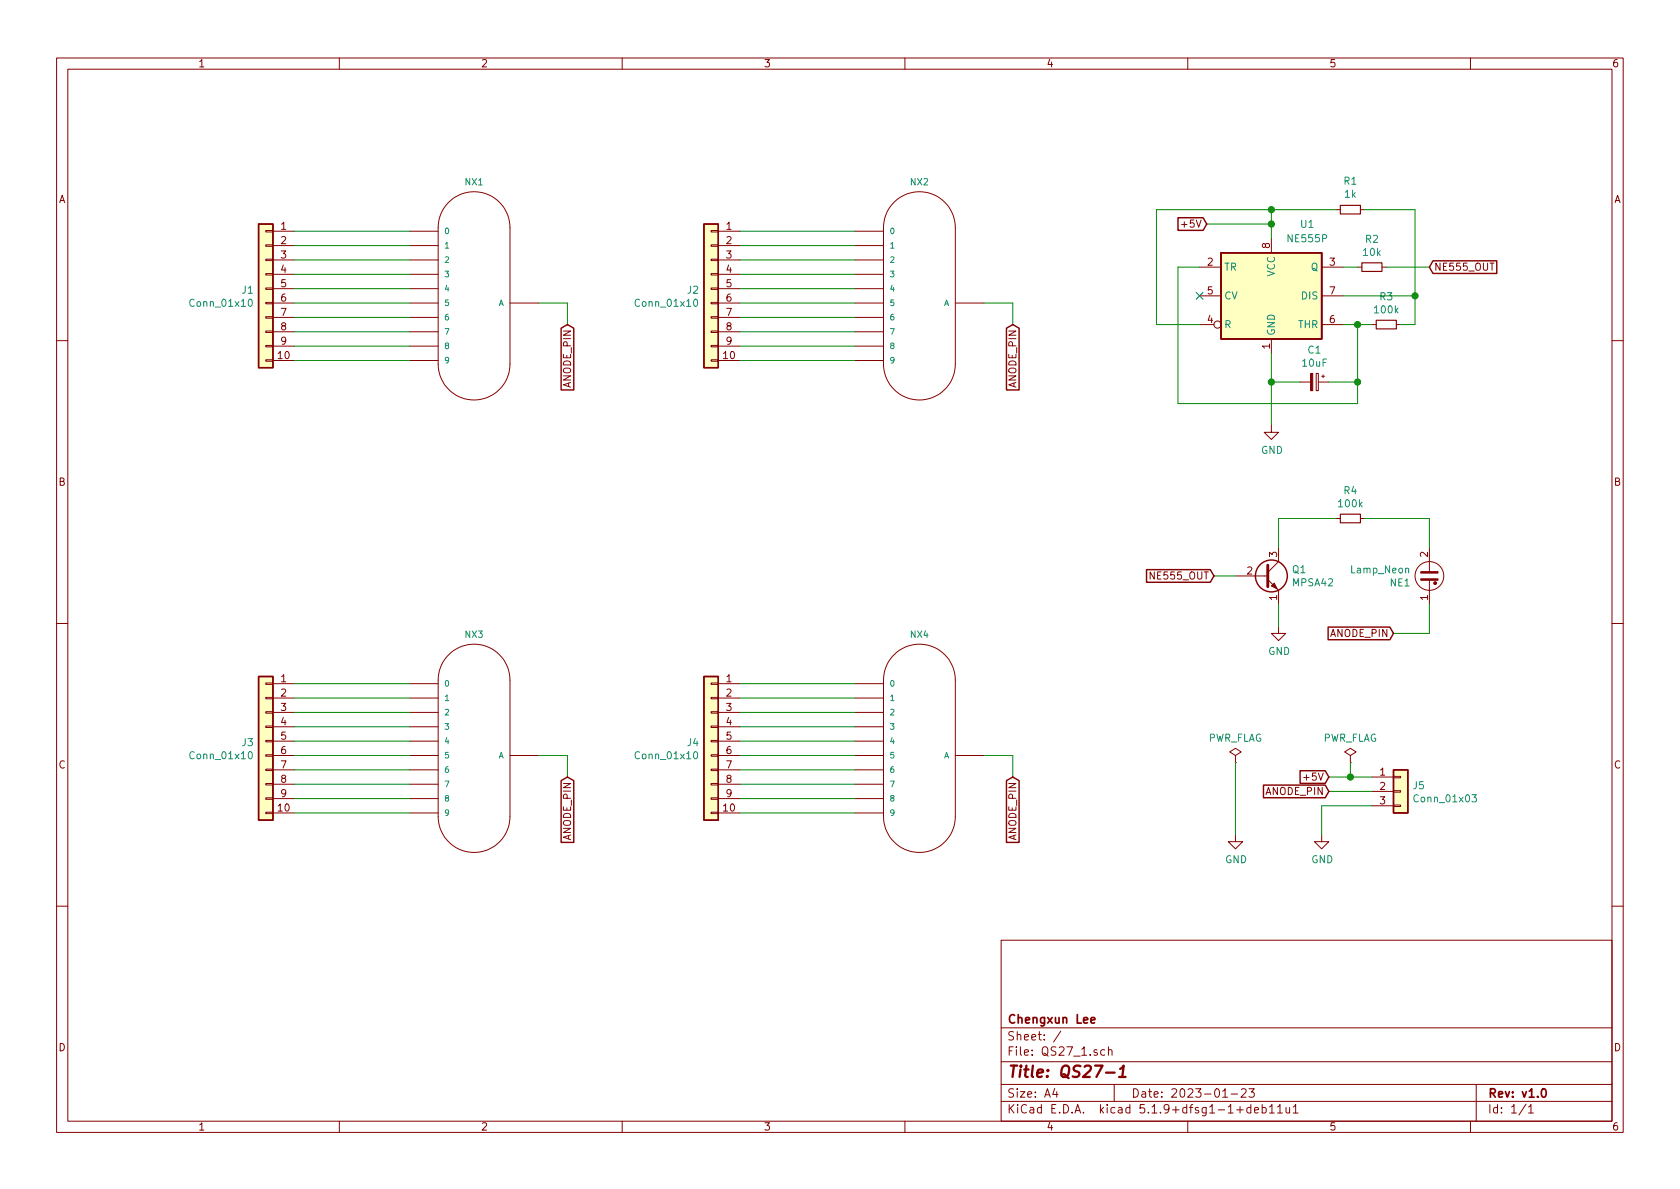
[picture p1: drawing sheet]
EESchema Schematic File Version 4
EELAYER 30 0
EELAYER END
$Descr A4 11693 8268
encoding utf-8
Sheet 1 1
Title "QS27-1"
Date "2023-01-23"
Rev "v1.0"
Comp "Chengxun Lee"
Comment1 ""
Comment2 ""
Comment3 ""
Comment4 ""
$EndDescr
$Comp
L Nixie_Clock:QS27-1 NX1
U 1 1
P 3350 2100
F 0 "NX1" H 3300 2945 45  0000 C CNN
F 1 "QS27-1" H 3600 2000 45  0001 L BNN
F 2 "Nixie_Clock:QS27-1" H 3380 2250 20  0001 C CNN
F 3 "" H 3350 2100 50  0001 C CNN
	1    3350 2100
	1    0    0    -1  
$EndComp
$Comp
L Nixie_Clock:QS27-1 NX3
U 1 1
P 3350 5250
F 0 "NX3" H 3300 6095 45  0000 C CNN
F 1 "QS27-1" H 3600 5150 45  0001 L BNN
F 2 "Nixie_Clock:QS27-1" H 3380 5400 20  0001 C CNN
F 3 "" H 3350 5250 50  0001 C CNN
	1    3350 5250
	1    0    0    -1  
$EndComp
$Comp
L Nixie_Clock:QS27-1 NX2
U 1 1
P 6450 2100
F 0 "NX2" H 6400 2945 45  0000 C CNN
F 1 "QS27-1" H 6700 2000 45  0001 L BNN
F 2 "Nixie_Clock:QS27-1" H 6480 2250 20  0001 C CNN
F 3 "" H 6450 2100 50  0001 C CNN
	1    6450 2100
	1    0    0    -1  
$EndComp
$Comp
L Nixie_Clock:QS27-1 NX4
U 1 1
P 6450 5250
F 0 "NX4" H 6400 6095 45  0000 C CNN
F 1 "QS27-1" H 6700 5150 45  0001 L BNN
F 2 "Nixie_Clock:QS27-1" H 6480 5400 20  0001 C CNN
F 3 "" H 6450 5250 50  0001 C CNN
	1    6450 5250
	1    0    0    -1  
$EndComp
$Comp
L Connector_Generic:Conn_01x10 J4
U 1 1
P 4950 5150
F 0 "J4" H 5030 5142 50  0000 L CNN
F 1 "Conn_01x10" H 5030 5051 50  0000 L CNN
F 2 "Connector_JST:JST_EH_B10B-EH-A_1x10_P2.50mm_Vertical" H 4950 5150 50  0001 C CNN
F 3 "~" H 4950 5150 50  0001 C CNN
	1    4950 5150
	-1   0    0    -1  
$EndComp
$Comp
L Connector_Generic:Conn_01x10 J2
U 1 1
P 4950 2000
F 0 "J2" H 5030 1992 50  0000 L CNN
F 1 "Conn_01x10" H 5030 1901 50  0000 L CNN
F 2 "Connector_JST:JST_EH_B10B-EH-A_1x10_P2.50mm_Vertical" H 4950 2000 50  0001 C CNN
F 3 "~" H 4950 2000 50  0001 C CNN
	1    4950 2000
	-1   0    0    -1  
$EndComp
$Comp
L Connector_Generic:Conn_01x10 J1
U 1 1
P 1850 2000
F 0 "J1" H 1930 1992 50  0000 L CNN
F 1 "Conn_01x10" H 1930 1901 50  0000 L CNN
F 2 "Connector_JST:JST_EH_B10B-EH-A_1x10_P2.50mm_Vertical" H 1850 2000 50  0001 C CNN
F 3 "~" H 1850 2000 50  0001 C CNN
	1    1850 2000
	-1   0    0    -1  
$EndComp
Text GLabel 7050 2250 3    50   Input ~ 0
ANODE_PIN
Wire Wire Line
	2050 4750 2850 4750
Wire Wire Line
	2050 4850 2850 4850
Wire Wire Line
	2050 4950 2850 4950
Wire Wire Line
	2050 5050 2850 5050
Wire Wire Line
	2050 5150 2850 5150
Wire Wire Line
	2050 5250 2850 5250
Wire Wire Line
	2050 5350 2850 5350
Wire Wire Line
	2050 5450 2850 5450
Wire Wire Line
	2050 5550 2850 5550
Wire Wire Line
	2050 5650 2850 5650
Wire Wire Line
	2050 1600 2850 1600
Wire Wire Line
	2050 1700 2850 1700
Wire Wire Line
	2050 1800 2850 1800
Wire Wire Line
	2050 1900 2850 1900
Wire Wire Line
	2050 2000 2850 2000
Wire Wire Line
	2050 2100 2850 2100
Wire Wire Line
	2050 2200 2850 2200
Wire Wire Line
	2050 2300 2850 2300
Wire Wire Line
	2050 2400 2850 2400
Wire Wire Line
	2050 2500 2850 2500
Wire Wire Line
	5150 1600 5950 1600
Wire Wire Line
	5150 1700 5950 1700
Wire Wire Line
	5150 1800 5950 1800
Wire Wire Line
	5150 1900 5950 1900
Wire Wire Line
	5150 2000 5950 2000
Wire Wire Line
	5150 2100 5950 2100
Wire Wire Line
	5150 2200 5950 2200
Wire Wire Line
	5150 2300 5950 2300
Wire Wire Line
	5150 2400 5950 2400
Wire Wire Line
	5150 2500 5950 2500
Wire Wire Line
	5150 4750 5950 4750
Wire Wire Line
	5150 4850 5950 4850
Wire Wire Line
	5150 4950 5950 4950
Wire Wire Line
	5150 5050 5950 5050
Wire Wire Line
	5150 5150 5950 5150
Wire Wire Line
	5150 5250 5950 5250
Wire Wire Line
	5150 5350 5950 5350
Wire Wire Line
	5150 5450 5950 5450
Wire Wire Line
	5150 5550 5950 5550
Wire Wire Line
	5150 5650 5950 5650
Wire Wire Line
	7050 2250 7050 2100
Text GLabel 9250 5500 0    50   Input ~ 0
ANODE_PIN
Wire Wire Line
	9550 5500 9250 5500
$Comp
L power:GND #PWR0101
U 1 1
P 9200 5800
F 0 "#PWR0101" H 9200 5550 50  0001 C CNN
F 1 "GND" H 9205 5627 50  0000 C CNN
F 2 "" H 9200 5800 50  0001 C CNN
F 3 "" H 9200 5800 50  0001 C CNN
	1    9200 5800
	1    0    0    -1  
$EndComp
Wire Wire Line
	9200 5800 9200 5600
Wire Wire Line
	9200 5600 9550 5600
$Comp
L power:GND #PWR0102
U 1 1
P 8600 5800
F 0 "#PWR0102" H 8600 5550 50  0001 C CNN
F 1 "GND" H 8605 5627 50  0000 C CNN
F 2 "" H 8600 5800 50  0001 C CNN
F 3 "" H 8600 5800 50  0001 C CNN
	1    8600 5800
	1    0    0    -1  
$EndComp
$Comp
L power:PWR_FLAG #FLG0101
U 1 1
P 8600 5300
F 0 "#FLG0101" H 8600 5375 50  0001 C CNN
F 1 "PWR_FLAG" H 8600 5473 50  0000 C CNN
F 2 "" H 8600 5300 50  0001 C CNN
F 3 "~" H 8600 5300 50  0001 C CNN
	1    8600 5300
	1    0    0    -1  
$EndComp
Wire Wire Line
	8600 5300 8600 5800
$Comp
L Connector_Generic:Conn_01x03 J5
U 1 1
P 9750 5500
F 0 "J5" H 9830 5542 50  0000 L CNN
F 1 "Conn_01x03" H 9830 5451 50  0000 L CNN
F 2 "Connector_JST:JST_EH_B3B-EH-A_1x03_P2.50mm_Vertical" H 9750 5500 50  0001 C CNN
F 3 "~" H 9750 5500 50  0001 C CNN
	1    9750 5500
	1    0    0    -1  
$EndComp
Wire Wire Line
	9550 5400 9400 5400
Text GLabel 9250 5400 0    50   Input ~ 0
+5V
$Comp
L power:PWR_FLAG #FLG0102
U 1 1
P 9400 5300
F 0 "#FLG0102" H 9400 5375 50  0001 C CNN
F 1 "PWR_FLAG" H 9400 5473 50  0000 C CNN
F 2 "" H 9400 5300 50  0001 C CNN
F 3 "~" H 9400 5300 50  0001 C CNN
	1    9400 5300
	1    0    0    -1  
$EndComp
Wire Wire Line
	9400 5300 9400 5400
Connection ~ 9400 5400
Wire Wire Line
	9250 5400 9400 5400
$Comp
L Timer:NE555P U1
U 1 1
P 8850 2050
F 0 "U1" H 9100 2550 50  0000 C CNN
F 1 "NE555P" H 9100 2450 50  0000 C CNN
F 2 "Package_DIP:DIP-8_W7.62mm" H 9500 1650 50  0001 C CNN
F 3 "http://www.ti.com/lit/ds/symlink/ne555.pdf" H 9700 1650 50  0001 C CNN
	1    8850 2050
	1    0    0    -1  
$EndComp
NoConn ~ 8350 2050
Wire Wire Line
	8350 2250 8050 2250
Wire Wire Line
	8050 2250 8050 1450
Wire Wire Line
	8050 1450 8850 1450
Wire Wire Line
	8350 1850 8200 1850
Wire Wire Line
	8200 1850 8200 2800
$Comp
L power:GND #PWR0103
U 1 1
P 8850 2950
F 0 "#PWR0103" H 8850 2700 50  0001 C CNN
F 1 "GND" H 8855 2777 50  0000 C CNN
F 2 "" H 8850 2950 50  0001 C CNN
F 3 "" H 8850 2950 50  0001 C CNN
	1    8850 2950
	1    0    0    -1  
$EndComp
Connection ~ 8850 2650
Wire Wire Line
	8850 2650 8850 2950
Wire Wire Line
	8850 2450 8850 2650
Wire Wire Line
	6850 2100 7050 2100
Text GLabel 7050 5400 3    50   Input ~ 0
ANODE_PIN
Wire Wire Line
	7050 5400 7050 5250
Wire Wire Line
	6850 5250 7050 5250
Text GLabel 3950 2250 3    50   Input ~ 0
ANODE_PIN
Wire Wire Line
	3950 2250 3950 2100
Wire Wire Line
	3750 2100 3950 2100
Text GLabel 3950 5400 3    50   Input ~ 0
ANODE_PIN
Wire Wire Line
	3950 5400 3950 5250
Wire Wire Line
	3750 5250 3950 5250
$Comp
L Connector_Generic:Conn_01x10 J3
U 1 1
P 1850 5150
F 0 "J3" H 1930 5142 50  0000 L CNN
F 1 "Conn_01x10" H 1930 5051 50  0000 L CNN
F 2 "Connector_JST:JST_EH_B10B-EH-A_1x10_P2.50mm_Vertical" H 1850 5150 50  0001 C CNN
F 3 "~" H 1850 5150 50  0001 C CNN
	1    1850 5150
	-1   0    0    -1  
$EndComp
Wire Wire Line
	8450 4000 8600 4000
Text GLabel 8450 4000 0    50   Input ~ 0
NE555_OUT
Wire Wire Line
	9700 4400 9950 4400
Wire Wire Line
	9950 4200 9950 4400
Wire Wire Line
	9500 3600 9950 3600
Wire Wire Line
	9950 3600 9950 3800
$Comp
L Transistor_BJT:MPSA42 Q1
U 1 1
P 8800 4000
F 0 "Q1" H 8991 4046 50  0000 L CNN
F 1 "MPSA42" H 8991 3955 50  0000 L CNN
F 2 "Package_TO_SOT_THT:TO-92_Inline" H 9000 3925 50  0001 L CIN
F 3 "http://www.onsemi.com/pub_link/Collateral/MPSA42-D.PDF" H 8800 4000 50  0001 L CNN
	1    8800 4000
	1    0    0    -1  
$EndComp
$Comp
L Device:Lamp_Neon NE1
U 1 1
P 9950 4000
F 0 "NE1" H 9822 3954 50  0000 R CNN
F 1 "Lamp_Neon" H 9822 4045 50  0000 R CNN
F 2 "Connector_PinSocket_2.54mm:PinSocket_1x02_P2.54mm_Vertical" V 9950 4100 50  0001 C CNN
F 3 "~" V 9950 4100 50  0001 C CNN
	1    9950 4000
	1    0    0    -1  
$EndComp
$Comp
L power:GND #PWR0104
U 1 1
P 8900 4350
F 0 "#PWR0104" H 8900 4100 50  0001 C CNN
F 1 "GND" H 8905 4177 50  0000 C CNN
F 2 "" H 8900 4350 50  0001 C CNN
F 3 "" H 8900 4350 50  0001 C CNN
	1    8900 4350
	1    0    0    -1  
$EndComp
Wire Wire Line
	8900 4200 8900 4350
Wire Wire Line
	8900 3800 8900 3600
Wire Wire Line
	8900 3600 9300 3600
Text GLabel 9700 4400 0    50   Input ~ 0
ANODE_PIN
Wire Wire Line
	9050 2650 8850 2650
$Comp
L Device:CP_Small C1
U 1 1
P 9150 2650
F 0 "C1" V 8925 2650 50  0000 C CNN
F 1 "10uF" V 9016 2650 50  0000 C CNN
F 2 "Capacitor_THT:CP_Radial_D5.0mm_P2.50mm" H 9150 2650 50  0001 C CNN
F 3 "~" H 9150 2650 50  0001 C CNN
	1    9150 2650
	0    1    1    0   
$EndComp
Wire Wire Line
	9350 2250 9450 2250
Connection ~ 9450 2250
Wire Wire Line
	9450 2250 9450 2650
Wire Wire Line
	9450 2650 9450 2800
Connection ~ 9450 2650
Wire Wire Line
	9250 2650 9450 2650
Wire Wire Line
	8200 2800 9450 2800
Connection ~ 8850 1550
Wire Wire Line
	8850 1550 8850 1650
Wire Wire Line
	8850 1450 8850 1550
Wire Wire Line
	8400 1550 8850 1550
Text GLabel 8400 1550 0    50   Input ~ 0
+5V
Wire Wire Line
	9450 2250 9550 2250
Wire Wire Line
	9750 2250 9850 2250
$Comp
L Device:R_Small R3
U 1 1
P 9650 2250
F 0 "R3" V 9454 2250 50  0000 C CNN
F 1 "100k" V 9545 2250 50  0000 C CNN
F 2 "Resistor_THT:R_Axial_DIN0204_L3.6mm_D1.6mm_P7.62mm_Horizontal" H 9650 2250 50  0001 C CNN
F 3 "~" H 9650 2250 50  0001 C CNN
	1    9650 2250
	0    1    1    0   
$EndComp
Wire Wire Line
	9500 1450 9850 1450
Connection ~ 8850 1450
Wire Wire Line
	8850 1450 9300 1450
$Comp
L Device:R_Small R1
U 1 1
P 9400 1450
F 0 "R1" V 9596 1450 50  0000 C CNN
F 1 "1k" V 9505 1450 50  0000 C CNN
F 2 "Resistor_THT:R_Axial_DIN0204_L3.6mm_D1.6mm_P7.62mm_Horizontal" H 9400 1450 50  0001 C CNN
F 3 "~" H 9400 1450 50  0001 C CNN
	1    9400 1450
	0    -1   -1   0   
$EndComp
Wire Wire Line
	9850 1450 9850 2050
Wire Wire Line
	9850 2050 9850 2250
Connection ~ 9850 2050
Wire Wire Line
	9350 2050 9850 2050
Text GLabel 9950 1850 2    50   Input ~ 0
NE555_OUT
Wire Wire Line
	9650 1850 9950 1850
$Comp
L Device:R_Small R2
U 1 1
P 9550 1850
F 0 "R2" V 9354 1850 50  0000 C CNN
F 1 "10k" V 9445 1850 50  0000 C CNN
F 2 "Resistor_THT:R_Axial_DIN0204_L3.6mm_D1.6mm_P7.62mm_Horizontal" H 9550 1850 50  0001 C CNN
F 3 "~" H 9550 1850 50  0001 C CNN
	1    9550 1850
	0    1    1    0   
$EndComp
Wire Wire Line
	9350 1850 9450 1850
$Comp
L Device:R_Small R4
U 1 1
P 9400 3600
F 0 "R4" V 9204 3600 50  0000 C CNN
F 1 "100k" V 9295 3600 50  0000 C CNN
F 2 "Resistor_THT:R_Axial_DIN0204_L3.6mm_D1.6mm_P7.62mm_Horizontal" H 9400 3600 50  0001 C CNN
F 3 "~" H 9400 3600 50  0001 C CNN
	1    9400 3600
	0    1    1    0   
$EndComp
$EndSCHEMATC
